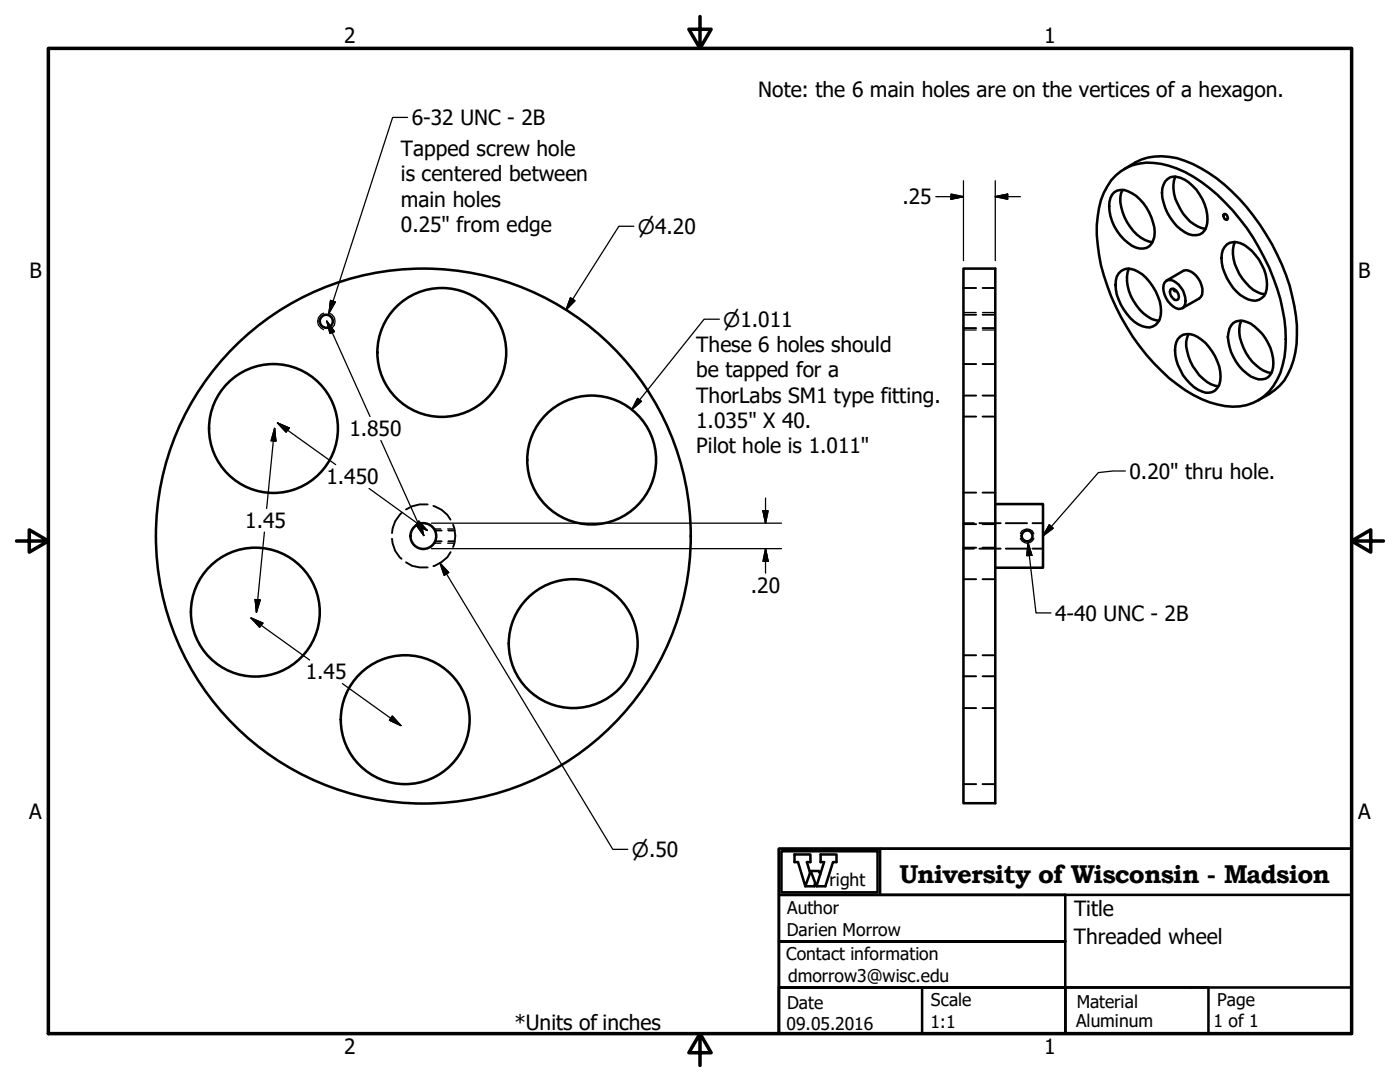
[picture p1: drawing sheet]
<svg xmlns="http://www.w3.org/2000/svg" width="279mm" height="216mm" viewBox="0 0 279 216" stroke-linecap="round" stroke-linejoin="round" font-family="sans-serif">
<!-- layer: Visible (ANSI) -->
<g fill="none" stroke="#000" stroke-width=".51">
<path d="M222.4 38.4a2.99 2.99 0 0 1 3.5 .1 9.8 9.8 0 0 1 4.5 8.7 2.56 2.56 0 0 1-3.7 2.2 9.1 9.1 0 0 1-5.1-9.9zM222.7 35a10.5 10.5 0 0 1 10.6-1.9 28.7 28.7 0 0 1 12.7 8.9 42.3 42.3 0 0 1 10.5 23.8 16.6 16.6 0 0 1-3.2 12.3 9.9 9.9 0 0 1-10.3 2.6 26.5 26.5 0 0 1-12.7-8.2 44 44 0 0 1-11-21.7 21.7 21.7 0 0 1 1-12.3l1.4-2.5zM224 37.9a6.2 6.2 0 0 0 .4 5.4 7.8 7.8 0 0 0 5.6 5M224.4 33.7a12.4 12.4 0 0 1 13.6-1 36 36 0 0 1 14.7 14.2 36.9 36.9 0 0 1 6.1 21.7 14.1 14.1 0 0 1-3.4 8.4l-2.1 1.6-2.2 1.3M232.5 36.2a2.36 2.36 0 0 1 3.1-.7 9.4 9.4 0 0 1 5.3 9.1 2.51 2.51 0 0 1-3.7 2.1 9.7 9.7 0 0 1-5.2-9.1zM234.6 35.2a7 7 0 0 0 .9 6.5 7.1 7.1 0 0 0 5.1 4M192.3 53.6h6.3v106.7h-6.3zM223.3 54.5a2.7 2.7 0 0 1 3.8-.3 9.8 9.8 0 0 1 4.5 8.7 2.56 2.56 0 0 1-3.6 2.2 9.9 9.9 0 0 1-5.3-7.3 4.3 4.3 0 0 1 .6-3.3zM225.3 53.6a7.9 7.9 0 0 0 1.5 7.4 6.6 6.6 0 0 0 4.5 3M232.4 56.4a1.41 1.41 0 0 1 2.2-.1 4.3 4.3 0 0 1 1.7 4.8 1.41 1.41 0 0 1-2.2 .1 4.3 4.3 0 0 1-1.7-4.8zM232.8 56l3.4-2a2.75 2.75 0 0 1 2.9 1.6 3.4 3.4 0 0 1 .5 3.6l-.3 .4-3.3 1.9M233.6 57.8l.1-.1a1.43 1.43 0 0 1 1.3 2.1 .98 .98 0 0 1-1.3-.7l-.1-.4z"/>
<path d="M234.3 57.7v.3h.5M244.3 42.7a.76 .76 0 0 1 .6 1.2 .76 .76 0 0 1-.6-1.2zM244.9 48.8a3.4 3.4 0 0 1 4.2 .7 9 9 0 0 1 3.5 8.9 2.51 2.51 0 0 1-3.5 1.4 9.5 9.5 0 0 1-5.3-7.3 4.1 4.1 0 0 1 1.1-3.7zM246.4 48.3a7.2 7.2 0 0 0 .9 6.4 8.4 8.4 0 0 0 4.4 3.9l.8 .1M75.3 70.3a12.9 12.9 0 0 1 18.9-11.3 12.9 12.9 0 0 1 1.2 22 12.9 12.9 0 0 1-20-9.3l-.1-1.4M235.1 67.6a2.87 2.87 0 0 1 3.9-.4 9.8 9.8 0 0 1 4.5 8.8 2.5 2.5 0 0 1-3.7 2.1 9.3 9.3 0 0 1-5.2-9.1zM237.2 66.7a6.2 6.2 0 0 0 .4 5.4 8.6 8.6 0 0 0 4.8 4.9l.7 .1M246.1 64.5a3.4 3.4 0 0 1 4.3 .7 9 9 0 0 1 3.5 8.9 2.41 2.41 0 0 1-3.5 1.3 9.7 9.7 0 0 1-5.4-8.2 3.9 3.9 0 0 1 1.1-2.7zM247.7 64a6.5 6.5 0 0 0 .5 5.4 8.8 8.8 0 0 0 4.8 4.9l.7 .1M198.6 100.6h9.6v12.7h-9.6"/>
<circle cx="65.1" cy="64.1" r="1.3"/>
<circle cx="54.6" cy="85.5" r="12.9"/>
<circle cx="118.1" cy="91.8" r="12.9"/>
<circle cx="84.5" cy="107" r="53.4"/>
<circle cx="84.5" cy="107" r="2.57"/>
<circle cx="205" cy="106.9" r="1.09"/>
<circle cx="51" cy="122.1" r="12.9"/>
<circle cx="114.4" cy="128.4" r="12.9"/>
<circle cx="80.9" cy="143.6" r="12.9"/>
</g>
<!-- layer: Hidden Narrow (ANSI) -->
<path d="M64.6 62.5a1.73 1.73 0 0 0-1.2 1.6 1.73 1.73 0 0 0 1.2 1.7M65.7 62.5a1.73 1.73 0 0 1 1.2 1.6 1.73 1.73 0 0 1-1.2 1.7M192.3 65.8h2.5M192.3 62.4h2.5M196.1 65.8h2.5M196.1 62.4h2.5M86.6 105.5h1.3M86.6 108.4h1.3M89.3 105.5h1.4M89.3 108.4h1.4M203.6 107.4a1.38 1.38 0 0 0 1.4 1 1.38 1.38 0 0 0 1.3-1M203.6 106.5a1.41 1.41 0 0 1 1.4-1 1.41 1.41 0 0 1 1.3 1" fill="none" stroke="#000" stroke-width=".25"/>
<!-- layer: Hidden (ANSI) -->
<g fill="none" stroke="#000" stroke-width=".38">
<path d="M192.3 57.5h2.5M196.1 57.5h2.5M192.3 65.5h2.5M192.3 62.8h2.5M192.3 72.6h2.5M192.3 78.9h2.5M196.1 65.5h2.5M196.1 62.8h2.5M196.1 72.6h2.5M196.1 78.9h2.5M192.3 98.3h2.5M192.3 83.1h2.5"/>
<path d="M196.1 98.3h2.5M196.1 83.1h2.5M78.2 107.5a5.5 5.5 0 0 0 1.9 4M80.1 102.4a5.8 5.8 0 0 0-1.9 4M81 112.2a6.4 6.4 0 0 0 4.3 1M85.3 100.6a6.4 6.4 0 0 0-4.3 1.1M86.5 101a5.6 5.6 0 0 1 3.4 2.7M86.8 105.9h1.3M86.8 108h1.3M89.5 105.9h1.2M89.5 108h1.2M89.9 110.2a6.1 6.1 0 0 1-3.4 2.8"/>
<path d="M90.4 104.7a5.8 5.8 0 0 1 0 4.5M192.3 104.4h2.1M192.3 109.5h2.1M192.3 104.6h2.5M192.3 109.3h2.5M192.3 115.6h2.5M195.5 104.4h4.2M195.5 109.5h4.2M196.1 104.6h2.5M196.1 109.3h2.5M196.1 115.6h2.5M200.7 104.4h4.3"/>
<path d="M200.7 109.5h4.3M206.1 104.4h2.1M206.1 109.5h2.1M192.3 130.7h2.5M192.3 134.9h2.5M196.1 130.7h2.5M196.1 134.9h2.5M192.3 156.5h2.5M192.3 141.3h2.5M196.1 156.5h2.5M196.1 141.3h2.5"/>
</g>
<!-- layer: Border (ANSI) -->
<path d="M9.7 9.7h260v196.5h-260zM139.7 3.3v6.4l-2.2-3.9h4.4l-2.2 3.9M3.3 107.9h6.4l-3.9-2.2v4.5l3.9-2.3M269.7 107.9l3.9 2.3v-4.5l-3.9 2.2h6.4M139.7 206.2l2.2 3.9h-4.4l2.2-3.9v6.4" fill="none" stroke="#000" stroke-width=".7"/>
<!-- layer: Title (ANSI) -->
<path d="M155.4 178.6v9.2h57.2v18.4h-57.2v-9.2h57.2h-57.2v-9.2h57.2v-9.2zM155.4 169.4h114.3v9.2h-114.3zM155.4 169.4h114.3v36.8h-114.3zM156 169.9h19.1v8.2h-19.1zM161.7 174.2l-.7-2.2h.7v-1.5h-3.1v1.5h.7l1.4 4.8 1.1-3 1.1 3h1.8l1.5-4.8h.7v-1.5h-3.1v1.5h.7l-1.6 4.8M161.8 173.8h1.6l.3 .6M162.7 176.1l-.2 .7h-1.8M175.6 169.4v9.2M155.4 197h28.6v9.2h-28.6zM212.6 197h28.6v9.2h-28.6zM212.6 197h57.1v9.2h-57.1z" fill="none" stroke="#000" stroke-width=".51"/>
<!-- layer: Dimension (ANSI) -->
<g fill="none" stroke="#000" stroke-width=".25">
<path d="M186.8 39.2h5.5M189.8 38.7l2.5 .5-2.5 .6zM192.3 36.1v15.9M198.6 39.2l2.5-.5v1.1zM198.6 39.2h5M198.6 36.1v15.9M113.9 59.4l.8 .6-1.7 1.8zM126.5 45.1h-3l-10.5 16.7M65.2 64.1l1.5 2.1-.9 .3zM65.2 64.1l8.7 19M127.3 79.5l.7 .6-1.9 1.6zM143.6 63.7h-3.1l-14.4 18"/>
<path d="M54.8 85.5l.3 2.5-1-.1zM54.8 85.5l-1.6 16M55.4 84.4l2.3 1-.6 .8zM55.4 84.4l11.6 8.3M73.7 97.5l11.6 8.4M76 87.9l8.6 19M152.8 99.4v5M50.9 119.6l1 .1-.7 2.5zM52.8 106.2l-1.6 16M83.1 104.8l.9-.4 .6 2.5zM83.6 103.9l1.7 2-2.3-1.1zM86.1 104.4h69.9"/>
<path d="M86.1 109.5h69.9M87.8 112.4l1.7 1.8-.9 .6zM87.8 112.4l34.5 57.1h3M152.3 101.9h1l-.5 2.5zM152.8 109.5l.5 2.5h-1zM152.8 109.5v4.9M50.1 123.3l2.4 1-.7 .9zM50.1 123.3l11.7 8.4M68.3 136.4l11.7 8.4M78.3 142.9l1.7 1.9-2.3-1.1z"/>
</g>
<g fill="#000" stroke="#000" stroke-width=".25">
<path d="M189.8 39.8l2.5-.6zM189.8 38.7l2.5 .5-2.5 .6zM198.6 39.2l2.5-.5zM198.6 39.2l2.5-.5v1.1zM113.9 59.4l-.9 2.4zM113.9 59.4l.8 .6-1.7 1.8zM65.2 64.1l1.5 2.1zM65.2 64.1l1.5 2.1-.9 .3zM127.3 79.5l-1.2 2.2zM127.3 79.5l.7 .6-1.9 1.6zM54.8 85.5l.3 2.5zM54.8 85.5l.3 2.5-1-.1z"/>
<path d="M55.4 84.4l2.3 1zM55.4 84.4l2.3 1-.6 .8zM50.9 119.6l.3 2.6zM50.9 119.6l1 .1-.7 2.5zM83 104.8l2.3 1.1zM83.6 103.9l1.7 2-2.3-1.1zM83.1 104.8l1.5 2.1zM83.1 104.8l.9-.4 .6 2.5zM87.8 112.4l1.7 1.8zM87.8 112.4l1.7 1.8-.9 .6zM152.3 101.9l.5 2.5zM152.3 101.9h1l-.5 2.5z"/>
<path d="M152.8 109.5l.5 2.5zM152.8 109.5l.5 2.5h-1zM50.1 123.3l2.4 1zM50.1 123.3l2.4 1-.7 .9zM77.7 143.7l2.3 1.1zM78.3 142.9l1.7 1.9-2.3-1.1z"/>
</g>
<!-- layer: Symbol (ANSI) -->
<path d="M81.3 23.4h-2.9l-12.7 39.1M66 59.9l.9 .4-1.2 2.2zM224.6 94h-2.5l-2.9 .3-11 12.6M205.2 108.3l.7 2.5-1 .1zM205.2 108.3l1.6 14h2.9M209.4 104.7l.8 .7-2 1.5z" fill="none" stroke="#000" stroke-width=".25"/>
<path d="M66 59.9l-.3 2.6zM66 59.9l.9 .4-1.2 2.2zM205.2 108.3l.7 2.5zM205.2 108.3l.7 2.5-1 .1zM209.4 104.7l-1.2 2.2zM209.4 104.7l.8 .7-2 1.5z" fill="#000" stroke="#000" stroke-width=".25"/>
<text font-size="5.1" x="179.5" y="176.1">University of Wisconsin - Madsion</text>
<g font-size="4.2">
<text x="68.7" y="8.6">2</text>
<text x="208.4" y="8.6">1</text>
<text x="151.3" y="19.4">Note: the 6 main holes are on the vertices of a hexagon.</text>
<text x="82.2" y="25">6-32 UNC - 2B</text>
<text x="80" y="31.2">Tapped screw hole</text>
<text x="80" y="36.2">is centered between</text>
<text x="80" y="41.2">main holes</text>
<text x="180.1" y="40.8">.25</text>
<text x="80" y="46.2">0.25&quot; from edge</text>
<text x="5.9" y="55.5">B</text>
<text x="271.1" y="55.5">B</text>
<text x="138.9" y="70.3">These 6 holes should</text>
<text x="138.9" y="75.3">be tapped for a</text>
<text x="138.9" y="80.3">ThorLabs SM1 type fitting.</text>
<text x="69.7" y="87">1.850</text>
<text x="138.9" y="85.3">1.035&quot; X 40.</text>
<text x="138.9" y="90.4">Pilot hole is 1.011&quot;</text>
<text x="225.4" y="95.6">0.20&quot; thru hole.</text>
<text x="65.2" y="96.6">1.450</text>
<text x="49" y="105.3">1.45</text>
<text x="149.9" y="118.3">.20</text>
<text x="210.6" y="123.8">4-40 UNC - 2B</text>
<text x="61" y="135.5">1.45</text>
<text x="5.8" y="163.4">A</text>
<text x="271" y="163.4">A</text>
<text x="214.4" y="182.8">Title</text>
<text x="214.3" y="188.3">Threaded wheel</text>
<text x="102.7" y="205.5">*Units of inches</text>
<text x="68.7" y="210.3">2</text>
<text x="208.4" y="210.3">1</text>
</g>
<g font-size="4">
<text x="127.3" y="46.6">⌀4.20</text>
<text x="144.3" y="65.2">⌀1.011</text>
<text x="126.1" y="170.9">⌀.50</text>
</g>
<g font-size="3.5">
<text x="165.5" y="176.8">right</text>
<text x="157.1" y="182.3">Author</text>
<text x="156.9" y="191.6">Contact information</text>
<text x="157" y="186.7">Darien Morrow</text>
<text x="157.3" y="195.9">dmorrow3@wisc.edu</text>
<text x="157.1" y="201.3">Date</text>
<text x="185.8" y="200.8">Scale</text>
<text x="214.9" y="201">Material</text>
<text x="242.9" y="200.8">Page</text>
<text x="157" y="205.5">09.05.2016</text>
<text x="185.7" y="205.1">1:1</text>
<text x="214.8" y="204.9">Aluminum</text>
<text x="242.2" y="205">1 of 1</text>
</g>
</svg>
